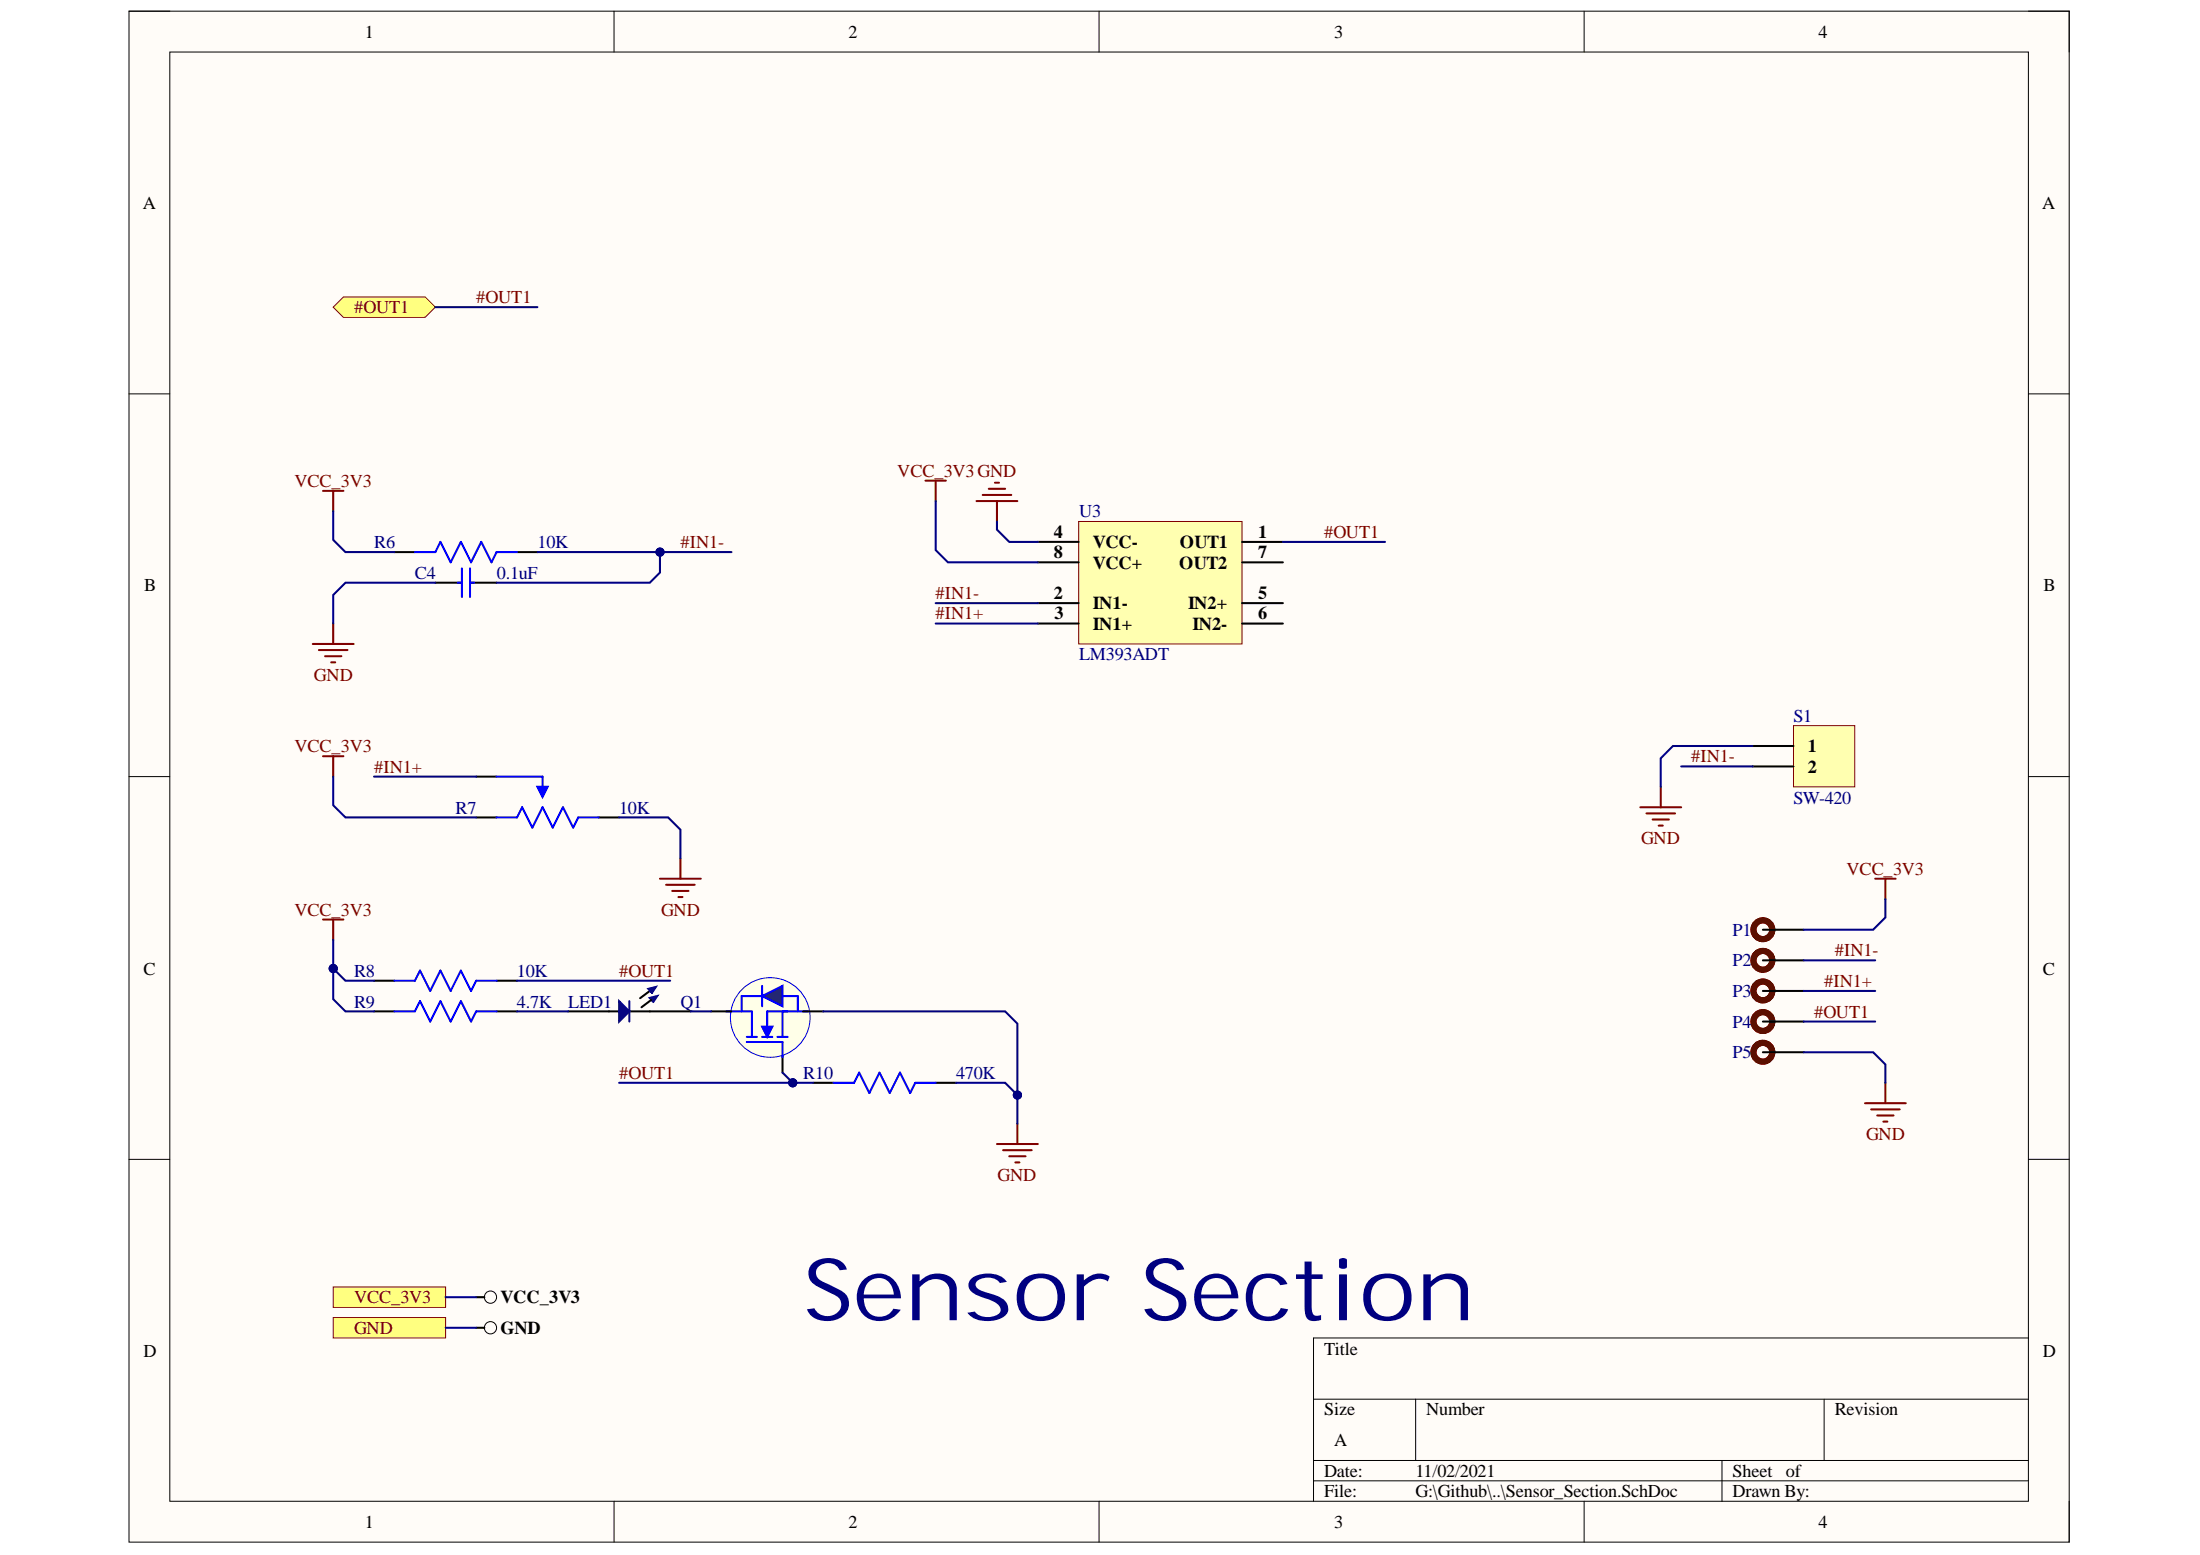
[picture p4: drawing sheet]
<svg xmlns="http://www.w3.org/2000/svg" width="297mm" height="210mm" viewBox="0 0 297 210" stroke-linecap="round" stroke-linejoin="round" font-family="sans-serif">
<path d="M17.4 1.5h262v206.7h-262z" fill-rule="evenodd" fill="#fffcf8"/>
<path d="M17.4 1.5h262v206.7h-262z" fill="none" stroke="#000" stroke-width=".14"/>
<path d="M22.9 7h251v195.7h-251z" fill-rule="evenodd" fill="#fffcf8"/>
<g fill="none" stroke="#000" stroke-width=".14">
<path d="M17.4 1.5h5.5M22.9 7h251v195.7h-251zM82.9 1.5v5.5M148.4 1.5v5.5M213.9 1.5v5.5M273.9 1.5h5.5v5.5M17.4 53.2h5.5M273.9 53.2h5.5M17.4 104.8h5.5M273.9 104.8h5.5M17.4 156.5h5.5M273.9 156.5h5.5"/>
<path d="M177.3 188.9h96.6M177.3 197.1h96.6M177.3 199.9h96.6M191.1 188.9v8.2M232.5 197.1v5.6M246.3 188.9v8.2M273.9 180.6h-96.6v22.1M82.9 202.7v5.5M148.4 202.7v5.5M213.9 202.7v5.5M279.4 202.7v5.5"/>
</g>
<path d="M145.6 70.4h22.1v16.5h-22.1z" fill-rule="evenodd" fill="#ffffb0"/>
<path d="M145.6 70.4h22.1v16.5h-22.1z" fill="none" stroke="#800000" stroke-width=".14"/>
<g fill="none" stroke="#000" stroke-width=".27">
<path d="M53.3 74.5h2.7M58.8 78.7h3.6M63.5 78.7h3.5M69.8 74.5h2.8M140.1 73.1h5.5M140.1 75.9h5.5M167.7 73.2h5.5M167.7 75.9h5.5M140.1 81.4h5.5M140.1 84.2h5.5M167.7 81.4h5.5M167.7 84.2h5.5"/>
<path d="M50.5 132.4h2.8M50.5 136.5h2.8M67 132.4h2.8M67 136.5h2.8M105.7 142v2.8"/>
</g>
<g fill="none" stroke="#800000" stroke-width=".27">
<path d="M131.8 67.6h5.6M132.7 66.8h3.8M133.5 66h2.2M134.3 65.2h.6M134.6 67.6v2.8M42.2 86.9h5.5M43.1 87.8h3.8M43.9 88.6h2.2M44.7 89.4h.6M45 84.2v2.7M89.1 118.6h5.5M89.9 119.4h3.9"/>
<path d="M91.9 115.9v2.7M90.8 120.3h2.2M91.6 121.1h.5"/>
</g>
<path d="M56 74.5h2.8l.7-1.4 1.3 2.8 1.4-2.8 1.4 2.8 1.4-2.8 1.4 2.8 .6-1.4h2.8M61.8 78.7h.6M62.4 76.7v3.9M63.5 76.7v3.9M63.5 78.7h.5M53.3 132.4h2.7l.7-1.4 1.4 2.8 1.4-2.8 1.3 2.8 1.4-2.8 1.4 2.8 .7-1.4h2.7M53.3 136.5h2.7l.7-1.4 1.4 2.8 1.4-2.8 1.3 2.8 1.4-2.8 1.4 2.8 .7-1.4h2.7" fill="none" stroke="#00f" stroke-width=".27"/>
<circle cx="104" cy="137.3" r="5.4" fill="#ffffe8"/>
<circle cx="104" cy="137.3" r="5.4" fill="none" stroke="#00f" stroke-width=".14"/>
<path d="M98.1 136.5h3.4v3.5M100.8 140h1.4M102.9 140h1.4M105 140h1.3M105.7 136.5v3.5M109.1 136.5h-5.5v3.5M100.8 140.7h4.9v2" fill="none" stroke="#00f" stroke-width=".27"/>
<path d="M102.9 138.6h1.4l-.7 1.4z" fill="#00f"/>
<path d="M100.1 136.5v-2h7.6v2M102.9 138.6h1.4l-.7 1.4zM102.9 133.1v2.7" fill="none" stroke="#00f" stroke-width=".27"/>
<path d="M96 136.5h2.8M108.4 136.5h2.8" fill="none" stroke="#000" stroke-width=".27"/>
<path d="M102.9 134.5l2.8-1.4v2.7z" fill="#073763"/>
<path d="M102.9 134.5l2.8-1.4v2.7zM112.5 146.2h2.8l.7-1.4 1.4 2.7 1.4-2.7 1.3 2.7 1.4-2.7 1.4 2.7 .7-1.3h2.7" fill="none" stroke="#00f" stroke-width=".27"/>
<path d="M238 137.9h5.5M238 129.6h5.5M238 133.8h5.5M238 125.5h5.5M109.8 146.2h2.7M126.3 146.2h2.8M238 142h5.5" fill="none" stroke="#000" stroke-width=".27"/>
<g fill="none" stroke="#800000" stroke-width=".27">
<path d="M43.6 66.3h2.8M45 66.3v2.7M125 64.9h2.7M126.3 64.9v2.7M43.6 102.1h2.8M45 102.1v2.7M253.2 118.6h2.7M254.6 118.6v2.8M43.6 124.1h2.8M45 124.1v2.8M134.6 154.4h5.5M135.4 155.3h3.9"/>
<path d="M136.3 156.1h2.2M137.1 156.9h.5M137.4 151.7v2.7M251.8 148.9h5.5M252.6 149.8h3.9M253.5 150.6h2.2M254.3 151.4h.5M254.6 146.2v2.7"/>
</g>
<g fill="none" stroke="#5b0f00" stroke-width=".82">
<circle cx="238" cy="129.6" r="1.27"/>
<circle cx="238" cy="125.5" r="1.27"/>
<circle cx="238" cy="133.8" r="1.27"/>
<circle cx="238" cy="137.9" r="1.27"/>
<circle cx="238" cy="142" r="1.27"/>
</g>
<path d="M45 177.8h15.2v2.8h-15.2z" fill-rule="evenodd" fill="#ffff80"/>
<path d="M45 177.8h15.2v2.8h-15.2z" fill="none" stroke="#800000" stroke-width=".14"/>
<circle cx="66.2" cy="179.2" r=".83" fill="none" stroke="#000" stroke-width=".14"/>
<path d="M64.3 179.2h1.1" fill="none" stroke="#000" stroke-width=".27"/>
<path d="M45 173.7h15.2v2.8h-15.2z" fill-rule="evenodd" fill="#ffff80"/>
<path d="M45 173.7h15.2v2.8h-15.2z" fill="none" stroke="#800000" stroke-width=".14"/>
<circle cx="66.2" cy="175.1" r=".83" fill="none" stroke="#000" stroke-width=".14"/>
<path d="M64.3 175.1h1.1" fill="none" stroke="#000" stroke-width=".27"/>
<path d="M45 41.5l1.4-1.4h11l1.4 1.4-1.4 1.3h-11z" fill-rule="evenodd" fill="#ffff80"/>
<path d="M45 41.5l1.4-1.4h11l1.4 1.4-1.4 1.3h-11z" fill="none" stroke="#800000" stroke-width=".14"/>
<path d="M221.5 109h5.5M222.3 109.8h3.9M223.1 110.6h2.2M224 111.4h.5M224.2 106.2v2.8" fill="none" stroke="#800000" stroke-width=".27"/>
<path d="M64.3 110.3h2.7M64.3 104.8h2.7M80.8 110.3h2.8" fill="none" stroke="#000" stroke-width=".27"/>
<path d="M67 110.3h2.8l.7-1.3 1.4 2.7 1.4-2.7 1.3 2.7 1.4-2.7 1.4 2.7 .7-1.4h2.7M67 104.8h6.3v1.4" fill="none" stroke="#00f" stroke-width=".27"/>
<path d="M72.6 106.2h1.3l-.6 1.4z" fill="#00f"/>
<path d="M72.6 106.2h1.3l-.6 1.4z" fill="none" stroke="#00f" stroke-width=".27"/>
<path d="M76.7 136.5h6.9M85 136.5h8.2M87.7 133.8l-1.3 .9" fill="none" stroke="#000" stroke-width=".27"/>
<path d="M87.4 133.4l1.3-.3-.6 1z" fill-rule="evenodd" fill="#0c0087"/>
<path d="M87.4 133.4l1.3-.3-.6 1z" fill="none" stroke="#0c0087" stroke-width=".14"/>
<path d="M87.6 134.7l1.3-.4-.7 1z" fill-rule="evenodd" fill="#0c0087"/>
<path d="M87.6 134.7l1.3-.4-.7 1z" fill="none" stroke="#0c0087" stroke-width=".14"/>
<path d="M87.9 135l-1.3 1" fill="none" stroke="#000" stroke-width=".27"/>
<path d="M83.6 135.1l1.4 1.4-1.4 1.4z" fill="#0c0087"/>
<path d="M83.6 135.1l1.4 1.4-1.4 1.4zM85 135.1v2.8" fill="none" stroke="#11037f" stroke-width=".27"/>
<path d="M242.2 98h8.2v8.2h-8.2z" fill-rule="evenodd" fill="#ffffb0"/>
<path d="M242.2 98h8.2v8.2h-8.2z" fill="none" stroke="#800000" stroke-width=".14"/>
<path d="M236.6 100.7h5.6M236.6 103.5h5.6" fill="none" stroke="#000" stroke-width=".27"/>
<path d="M45 126.9v8l1.6 1.6h3.9M254.6 121.4v2.5l-1.7 1.6h-9.4" fill="none" stroke="#000080" stroke-width=".27"/>
<circle cx="45" cy="130.7" r=".55" fill="#000080"/>
<circle cx="45" cy="130.7" r=".55" fill="none" stroke="#000080" stroke-width=".14"/>
<path d="M45 130.7l1.6 1.7h3.9" fill="none" stroke="#000080" stroke-width=".27"/>
<circle cx="45" cy="130.7" r=".55" fill="#000080"/>
<circle cx="45" cy="130.7" r=".55" fill="none" stroke="#000080" stroke-width=".14"/>
<path d="M58.8 41.5h13.8M45 69v3.9l1.6 1.6h6.7M58.8 78.7h-12.2l-1.6 1.6v3.9M89.1 74.5v2.8l-1.4 1.4h-20.7M45 104.8v3.9l1.6 1.6h17.7M50.5 104.8h13.8M60.2 179.2h4.1M60.2 175.1h4.1" fill="none" stroke="#000080" stroke-width=".27"/>
<circle cx="89.1" cy="74.5" r=".55" fill="#000080"/>
<circle cx="89.1" cy="74.5" r=".55" fill="none" stroke="#000080" stroke-width=".14"/>
<path d="M72.6 74.5h26.2M69.8 136.5h6.9M69.8 132.4h20.7" fill="none" stroke="#000080" stroke-width=".27"/>
<circle cx="89.1" cy="74.5" r=".55" fill="#000080"/>
<circle cx="89.1" cy="74.5" r=".55" fill="none" stroke="#000080" stroke-width=".14"/>
<path d="M83.6 146.2h23.4" fill="none" stroke="#000080" stroke-width=".27"/>
<circle cx="107" cy="146.2" r=".55" fill="#000080"/>
<circle cx="107" cy="146.2" r=".55" fill="none" stroke="#000080" stroke-width=".14"/>
<path d="M83.6 110.3h6.6l1.7 1.7v3.9M93.2 136.5h2.8M105.7 144.8l1.3 1.4h2.8" fill="none" stroke="#000080" stroke-width=".27"/>
<circle cx="107" cy="146.2" r=".55" fill="#000080"/>
<circle cx="107" cy="146.2" r=".55" fill="none" stroke="#000080" stroke-width=".14"/>
<path d="M111.2 136.5h24.5l1.7 1.7v9.6" fill="none" stroke="#000080" stroke-width=".27"/>
<circle cx="137.4" cy="147.8" r=".55" fill="#000080"/>
<circle cx="137.4" cy="147.8" r=".55" fill="none" stroke="#000080" stroke-width=".14"/>
<path d="M126.3 67.6v6.7l1.7 1.6h12.1M126.3 84.2h13.8M126.3 81.4h13.8M129.1 146.2h6.6l1.7 1.6v3.9" fill="none" stroke="#000080" stroke-width=".27"/>
<circle cx="137.4" cy="147.8" r=".55" fill="#000080"/>
<circle cx="137.4" cy="147.8" r=".55" fill="none" stroke="#000080" stroke-width=".14"/>
<path d="M134.6 70.4v1.1l1.7 1.6h3.8M173.2 73.2h13.8M227 103.5h9.6M236.6 100.7h-10.7l-1.7 1.7v3.8M243.5 137.9h9.7M243.5 133.8h9.7M243.5 129.6h9.7M243.5 142h9.4l1.7 1.7v2.5" fill="none" stroke="#000080" stroke-width=".27"/>
<text font-size="11.7" fill="#000080" x="108.5" y="178.2">Sensor Section</text>
<g font-size="2.5">
<text x="49.2" y="5.1">1</text>
<text x="114.6" y="5.1">2</text>
<text x="180.1" y="5.1">3</text>
<text x="245.5" y="5.1">4</text>
<text x="19.3" y="28.2">A</text>
<text x="275.7" y="28.2">A</text>
<text x="142.3" y="72.6">4</text>
<text x="142.3" y="75.3">8</text>
<text x="147.5" y="74">VCC-</text>
<text x="147.5" y="76.8">VCC+</text>
<text x="159.2" y="76.8">OUT2</text>
<text x="159.3" y="74">OUT1</text>
<text x="169.9" y="72.6">1</text>
<text x="169.9" y="75.3">7</text>
<text x="19.5" y="79.8">B</text>
<text x="142.3" y="80.9">2</text>
<text x="142.4" y="83.6">3</text>
<text x="147.5" y="82.3">IN1-</text>
<text x="160.4" y="82.3">IN2+</text>
<text x="169.9" y="80.9">5</text>
<text x="169.9" y="83.6">6</text>
<text x="275.9" y="79.8">B</text>
<text x="147.5" y="85.1">IN1+</text>
<text x="161" y="85.1">IN2-</text>
<text x="244.1" y="101.5">1</text>
<text x="244.1" y="104.3">2</text>
<text x="19.4" y="131.5">C</text>
<text x="275.8" y="131.5">C</text>
<text x="67.6" y="175.9">VCC_3V3</text>
<text x="19.4" y="183.2">D</text>
<text x="67.6" y="180.1">GND</text>
<text x="178.8" y="182.9">Title</text>
<text x="275.8" y="183.2">D</text>
<text x="178.8" y="191.1">Size</text>
<text x="192.6" y="191.1">Number</text>
<text x="247.7" y="191.1">Revision</text>
<text x="180.1" y="195.2">A</text>
<text x="178.8" y="199.3">Date:</text>
<text x="178.8" y="202.1">File:</text>
<text x="191.1" y="199.3">11/02/2021</text>
<text x="191.1" y="202.1">G:\Github\..\Sensor_Section.SchDoc</text>
<text x="233.9" y="199.3">Sheet</text>
<text x="233.9" y="202.1">Drawn By:</text>
<text x="241.1" y="199.3">of</text>
<text x="49.2" y="206.3">1</text>
<text x="114.6" y="206.3">2</text>
<text x="180.1" y="206.3">3</text>
<text x="245.5" y="206.3">4</text>
</g>
<g font-size="2.5" fill="#800000">
<text x="64.3" y="40.9">#OUT1</text>
<text x="47.8" y="42.3">#OUT1</text>
<text x="39.8" y="65.7">VCC_3V3</text>
<text x="121.2" y="64.3">VCC_3V3GND</text>
<text x="91.9" y="74">#IN1-</text>
<text x="178.8" y="72.6">#OUT1</text>
<text x="126.3" y="83.6">#IN1+</text>
<text x="126.3" y="80.9">#IN1-</text>
<text x="42.4" y="91.9">GND</text>
<text x="39.8" y="101.5">VCC_3V3</text>
<text x="50.5" y="104.3">#IN1+</text>
<text x="228.3" y="102.9">#IN1-</text>
<text x="221.6" y="114">GND</text>
<text x="249.3" y="118.1">VCC_3V3</text>
<text x="39.8" y="123.6">VCC_3V3</text>
<text x="89.3" y="123.6">GND</text>
<text x="83.6" y="131.9">#OUT1</text>
<text x="247.7" y="129.1">#IN1-</text>
<text x="244.9" y="137.4">#OUT1</text>
<text x="246.3" y="133.2">#IN1+</text>
<text x="83.6" y="145.7">#OUT1</text>
<text x="251.9" y="153.9">GND</text>
<text x="134.7" y="159.4">GND</text>
<text x="47.8" y="175.9">VCC_3V3</text>
<text x="47.8" y="180.1">GND</text>
</g>
<g font-size="2.5" fill="#000080">
<text x="145.7" y="69.8">U3</text>
<text x="50.5" y="74">R6</text>
<text x="72.6" y="74">10K</text>
<text x="56" y="78.1">C4</text>
<text x="67.1" y="78.1">0.1uF</text>
<text x="145.7" y="89.1">LM393ADT</text>
<text x="242.1" y="97.4">S1</text>
<text x="61.5" y="109.8">R7</text>
<text x="83.6" y="109.8">10K</text>
<text x="242.1" y="108.5">SW-420</text>
<text x="47.8" y="131.9">R8</text>
<text x="69.8" y="131.9">10K</text>
<text x="233.9" y="130.4">P2</text>
<text x="233.9" y="126.3">P1</text>
<text x="47.8" y="136">R9</text>
<text x="69.8" y="136">4.7K</text>
<text x="76.7" y="136">LED1</text>
<text x="91.9" y="136">Q1</text>
<text x="233.9" y="134.6">P3</text>
<text x="233.9" y="138.7">P4</text>
<text x="233.9" y="142.9">P5</text>
<text x="108.5" y="145.7">R10</text>
<text x="129.1" y="145.7">470K</text>
</g>
</svg>
